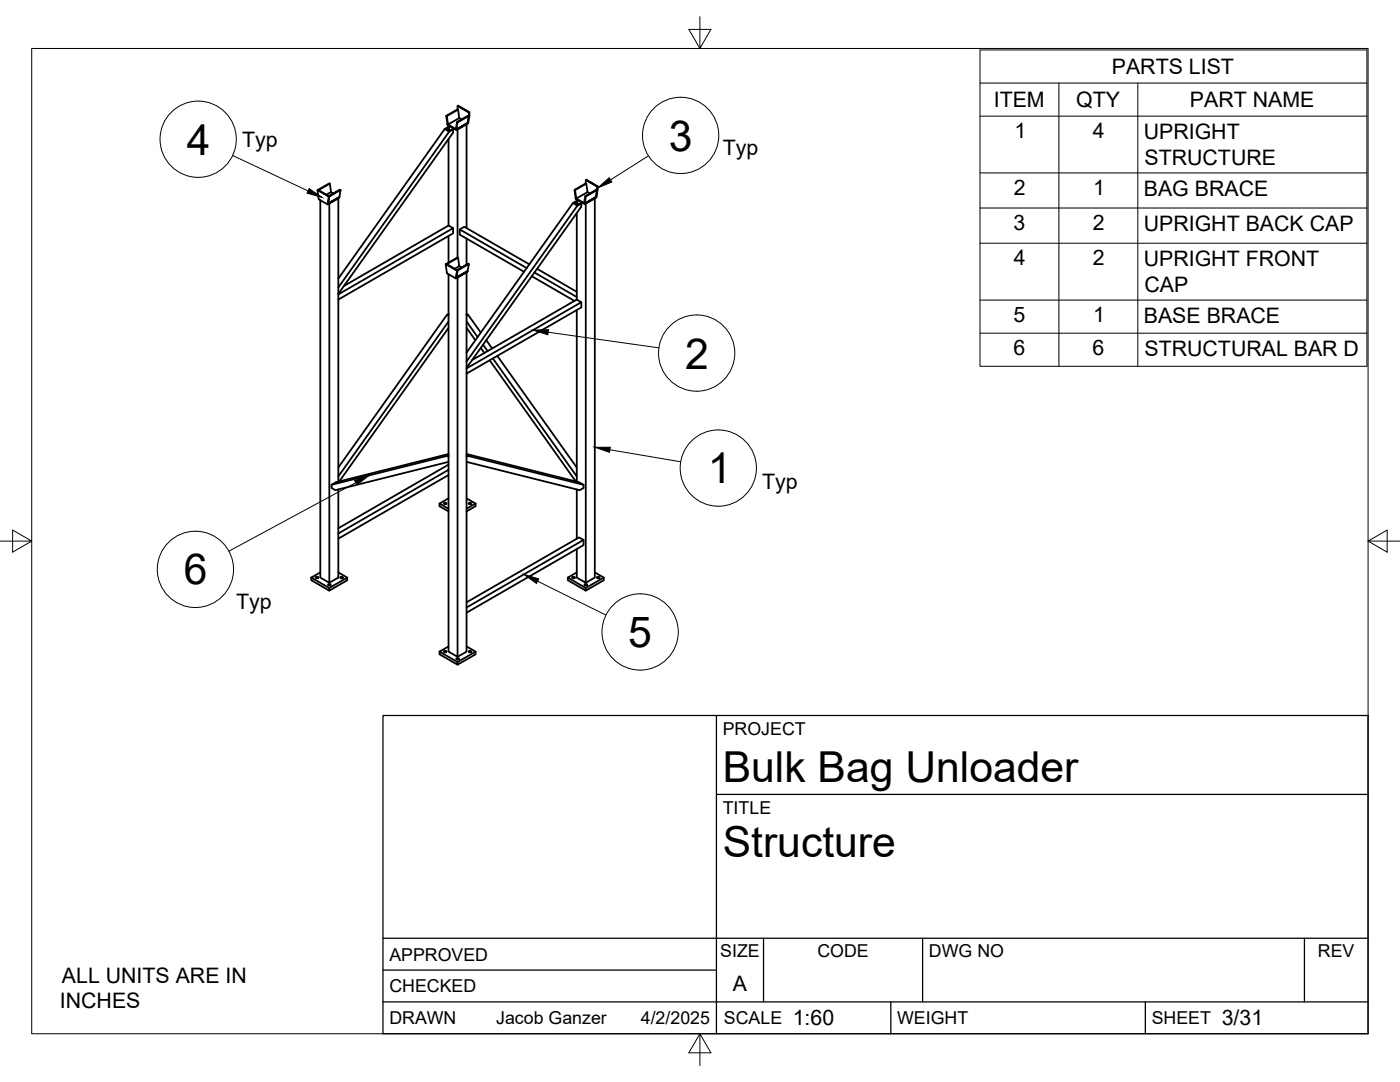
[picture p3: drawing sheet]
<svg xmlns="http://www.w3.org/2000/svg" width="279mm" height="216mm" viewBox="0 0 279 216" stroke-linecap="round" stroke-linejoin="round" font-family="sans-serif">
<!-- layer: Visible -->
<g fill="none" stroke="#000" stroke-width=".36">
<path d="M63.4 38l.2-.1zM63.4 38l.2 1.8 1.8 1M63.5 38l2.2 1.2M63.6 37.9l2 1.2M63.9 39.9v75.4l1.8 1v-75.7l1.8-1v56.5l.3-.2 21.7-30.5M65.5 39.2h.2l-.2 1.4M65.6 39.1l2.3-1.3 .1 .1-2.3 1.3zM65.6 39.3l-.2 1.5v-.1M65.7 39.2l-.2 1.4M65.8 36.6l-2.3 1.3 2.3-1.3 .3 1.7-.9 .5M66.1 38.3l.4 .3M68 37.9l-.3 1.4-2.2 1.3"/>
<path d="M88.8 25.7l-21.3 29.9M89 23.1l2.4-1.2 .3 1.7M89.2 23.2l.2 1.6M89.3 24.8l1.8 1v.2l-1.8-1.1zM89.5 25v.3M89.5 27.7v17.3M89.6 25.4v.4l.3 .2M89.6 25.8l-.1 .2M89.6 26.3l-22.1 31.1M90.4 25.8l-.8 .5-.8-.6 .7-.4 .1 .1-.6 .3 .7 .4 .6-.3h.1v.7l-22.9 32.1M91.2 24.3l2.3-1.2h.1l-.3 1.4-2.2 1.3h-.1zM91.2 24.3l.1 .1 2.3-1.3-.3 1.4"/>
<path d="M91.3 24.4l-.2 1.4 2.2-1.3v.2l-2.2 1.3M91.3 21.1h.1l2.3 1.3-.1 .1zM91.3 21.1v.7M91.4 21.9l-2.4 1.2 .3 1.7M91.7 23.6l-2.3 1.2h-.1M91.7 23.6l.4 .2M93.3 24.5h.2l-.2 .2zM93.6 22.5v.6h.1l-.2 1.4M93.7 22.4v.7M114.7 37.9l2.3-1.3 .2 1.7M114.8 37.9l.2 1.7M114.9 39.6l1.8 1v.1l-1.8-1z"/>
<path d="M115.1 39.8v.3M116.8 39.1l2.3-1.3 .1 .1-.3 1.4-2.2 1.3-.1-.1zM116.8 39.1l.1 .1 2.3-1.3-.3 1.4M116.9 35.9h.1l2.3 1.3h-.1zM116.9 35.9v.7M116.9 39.2l-.2 1.4 2.2-1.3v.1l-2.2 1.3M117 36.6l-2.3 1.3 .2 1.7M117.2 38.3l-2.2 1.3h-.1M117.2 38.3l.5 .3M118.9 39.3l.1-.1-.1 .2zM119.2 37.2v.7l.1-.1-.3 1.4M119.3 37.2v.6"/>
<path d="M65.5 40.6l2.2-1.3v.1l-2.2 1.3zM68.6 57.1l20.9-12.1 .9 .5-22.9 13.2M88.9 52.7h.3zM88.9 52.7l.3 1.8 1.8 1.1M89 52.8l2.3 1.2M89.2 52.7l2 1.2M89.5 54.7v75.3l1.8 1.1v-75.7l1.8-1.1v75.7l-1.8 1.1M89.5 47.1v5.3M90.4 45.5v1.1l-22.9 13.2M91.1 55.4l2.2-1.3v.1l-2.2 1.3zM91.1 54h.2l-.2 1.4M91.2 53.9l2.3-1.3 .1 .1-2.3 1.3z"/>
<path d="M91.2 54l-.2 1.6v-.2M91.3 54l-.2 1.4M91.4 51.4l-2.4 1.3 2.4-1.3 .3 1.7-.9 .5M91.7 53.1l.4 .3M91.8 45.8l.9-.5 12.9 7.4M93.1 45.5v-20.7l-1.8 1v25.6M93.1 47.6v5.2M93.6 52.7l-.3 1.4-2.2 1.3M105.1 53.5l-13.3-7.7v1l12.8 7.4M106.1 55.1l8.6 4.9M106.7 54.4l8.4 4.9M107.2 53.6l7.9 4.6"/>
<path d="M114.3 40.5l-21.2 29.9M115.1 42.5v17.3M115.2 40.2v.4l.3 .2M115.2 41l-22.1 31.1M115.2 40.6l-.1 .1M116 40.6l-.8 .4-.9-.5 .8-.4 .1 .1-.6 .3 .7 .4 .6-.4 .1 .1v.6l-22.9 32.2M89.2 62.8l-21.7 30.5M89.5 62.8h.1M89.5 62.6l-.3 .2 .3 .2M89.5 64.2l-22 30.9M93.1 62.8h.1M93.1 62.6l.3 .2-.3 .2"/>
<path d="M93.1 65.4l1.8 2.5M93.1 64.2l2.2 3M93.4 62.8l2.5 3.6M94.2 71.8l20.9-12 .9 .5-22.9 13.2M95.9 69.4l.8 1M96.4 68.8l.9 1.3M97 67.9l1.2 1.6M98.4 71.5l16.7 23.6M99.3 71l15.8 22.3M115.1 61.8v34.3l-.3-.2-17.1-24M116 60.3v1l-22.9 13.2M67.5 97.7v17.6l-1.8 1"/>
<path d="M89.2 91l-23 5.7M89.5 91h.1M89.5 90.8l-.3 .2 .3 .1M89.5 90.6l-22.4 5.6-.9 .5v.7l.7 .4 22.6-5.6M89.5 99.4l-1.8 1.1M89.5 92.7l-22 12.7M89.5 93.7l-22 12.7M89.5 94.8l-22 12.7M93.1 99.4l1.8 1.1v.5l-1.8 1M93.1 91h.1M93.1 90.8l.3 .2-.3 .1M93.1 90.6l22.5 5.6 .9 .5v.7l-.8 .4-22.6-5.6"/>
<path d="M93.4 91l23.1 5.7M115.1 97.7v9.8M63.1 115.1l.4 .1-.2 .2-.3-.2zM63.9 114.2l-1.8 1.1 3.6 2v.6l-3.6-2.1v-.5M65.5 116.6l.5 .1-.3 .1-.3-.1zM67.5 114.2l1.8 1.1v.5l-3.6 2.1M68 115.1l.5 .1-.3 .2-.3-.2zM69.3 115.3l-3.6 2M88.6 100.4l.5 .1-.3 .1-.2-.1zM89.5 101.5l-1.8-1v.5l1.8 1M93.6 100.4l.5 .1-.3 .1-.3-.1zM94.9 100.5l-1.8 1"/>
<path d="M114.3 115.1l.4 .1-.2 .2-.3-.2zM115.1 109.6v5.7l1.8 1v-75.7l1.8-1v75.7l-1.8 1M115.1 114.2l-1.8 1.1 3.6 2v.6l-3.6-2.1v-.5M116.5 107.7v1.1l-23.4 13.5M116.7 116.6l.5 .1-.3 .1-.3-.1zM118.7 114.2l1.8 1.1v.5l-3.6 2.1M119.2 115.1l.5 .1-.3 .2-.3-.2zM120.5 115.3l-3.6 2M88.6 129.9l.5 .1-.3 .2-.2-.1zM89.5 129l-1.8 1 3.6 2.1v.5l-3.6-2v-.6M91.1 131.3l.5 .2-.3 .1h-.2zM93.1 129l1.8 1v.6l-3.6 2"/>
<path d="M93.1 120.2l22.5-13 .9 .5-23.4 13.5M93.6 129.9l.5 .1-.3 .2-.2-.1zM94.9 130l-3.6 2.1"/>
</g>
<!-- layer: Border -->
<path d="M6.3 9.7h266.7v196.6h-266.7zM139.7 3.3v6.4l2.2-3.8h-4.4l2.2 3.8M0 108h6.3l-3.8-2.2v4.4l3.8-2.2M273 108l3.8 2.2v-4.4l-3.8 2.2h6.4M139.7 206.3l-2.2 3.8h4.4l-2.2-3.8v6.3" fill="none" stroke="#000" stroke-width=".2"/>
<!-- layer: Titleblock -->
<path d="M76.4 142.8h196.6v63.5h-196.6zM143 158.5h130M143 142.8v63.5M76.4 199.9h196.6M76.4 193.6h66.6M76.4 187.2h196.6M152.4 187.2v12.7M177.8 199.9v6.4M184.1 187.2v12.7M228.6 199.9v6.4M260.3 187.2v12.7" fill="none" stroke="#000" stroke-width=".25"/>
<!-- layer: Parts Lists -->
<path d="M195.6 10h77.2v63.1h-77.2zM195.6 16.6h77.2M211.3 16.6v56.5M227.1 16.6v56.5M195.6 23.2h77.2M195.6 34.5h77.2M195.6 41.5h77.2M195.6 48.5h77.2M195.6 59.9h77.2M195.6 66.5h77.2" fill="none" stroke="#000" stroke-width=".2"/>
<!-- layer: Balloons -->
<g fill="none" stroke="#000" stroke-width=".2">
<circle cx="39.5" cy="27.8" r="7.6"/>
<circle cx="135.8" cy="27" r="7.6"/>
<circle cx="139" cy="70.5" r="7.6"/>
<circle cx="143.4" cy="93.4" r="7.6"/>
<circle cx="39" cy="113.6" r="7.6"/>
<circle cx="127.8" cy="126.1" r="7.6"/>
</g>
<!-- layer: 0 -->
<path d="M61.7 37.6l2.6 1.8-3-.9zM119.3 37.5l2.3-2 .5 .8zM106.4 65.9l3.1-.1-.2 1zM70.8 95.9l2.9-1.1-2.5 2zM118.7 89.2h3.1l-.2 1.1zM104.6 114.6l2.9 .9-.4 .9z" fill="#000" stroke="#000" stroke-width=".2"/>
<path d="M46.4 31l15.1 7.1M129.4 31.1l-7.5 4.8M109.4 66.3l22.1 3.1M71 96.3l-25.3 13.7M121.7 89.7l14.1 2.4M107.3 116l13.6 6.7" fill="none" stroke="#000" stroke-width=".2"/>
<g font-size="8.5">
<text x="37.3" y="30.8">4</text>
<text x="133.5" y="30">3</text>
<text x="136.8" y="73.5">2</text>
<text x="141.3" y="96.5">1</text>
<text x="36.7" y="116.6">6</text>
<text x="125.4" y="129.1">5</text>
<text x="144.3" y="156">Bulk Bag Unloader</text>
<text x="144.3" y="171">Structure</text>
</g>
<g font-size="4.3">
<text x="221.9" y="14.8">PARTS LIST</text>
<text x="198.3" y="21.4">ITEM</text>
<text x="214.8" y="21.3">QTY</text>
<text x="237.5" y="21.4">PART NAME</text>
<text x="48.3" y="29.3">Typ</text>
<text x="202.4" y="27.5">1</text>
<text x="218.1" y="27.5">4</text>
<text x="228.3" y="27.8">UPRIGHT</text>
<text x="144.3" y="30.9">Typ</text>
<text x="228.4" y="32.9">STRUCTURE</text>
<text x="202.3" y="38.8">2</text>
<text x="218.2" y="38.8">1</text>
<text x="228.3" y="39.1">BAG BRACE</text>
<text x="202.3" y="45.8">3</text>
<text x="218.1" y="45.8">2</text>
<text x="228.3" y="46.1">UPRIGHT BACK CAP</text>
<text x="202.4" y="52.9">4</text>
<text x="218.1" y="52.9">2</text>
<text x="228.3" y="53.2">UPRIGHT FRONT</text>
<text x="228.4" y="58.3">CAP</text>
<text x="202.3" y="64.2">5</text>
<text x="218.2" y="64.2">1</text>
<text x="228.3" y="64.5">BASE BRACE</text>
<text x="202.3" y="70.8">6</text>
<text x="218" y="70.8">6</text>
<text x="228.4" y="71.1">STRUCTURAL BAR D</text>
<text x="152.1" y="97.6">Typ</text>
<text x="47.1" y="121.5">Typ</text>
<text x="12.4" y="196.1">ALL UNITS ARE IN</text>
<text x="146.3" y="197.7">A</text>
<text x="12" y="201.2">INCHES</text>
<text x="158.2" y="204.6">1:60</text>
<text x="243.8" y="204.6">3/31</text>
</g>
<g font-size="3.5">
<text x="144.3" y="146.6">PROJECT</text>
<text x="144.3" y="162.3">TITLE</text>
<text x="77.7" y="191.7">APPROVED</text>
<text x="143.7" y="191">SIZE</text>
<text x="163.1" y="191">CODE</text>
<text x="185.4" y="191">DWG NO</text>
<text x="263" y="191">REV</text>
<text x="77.7" y="198">CHECKED</text>
<text x="77.7" y="204.4">DRAWN</text>
<text x="99" y="204.4">Jacob Ganzer</text>
<text x="127.9" y="204.4">4/2/2025</text>
<text x="144.5" y="204.4">SCALE</text>
<text x="179" y="204.4">WEIGHT</text>
<text x="229.8" y="204.4">SHEET</text>
</g>
</svg>
